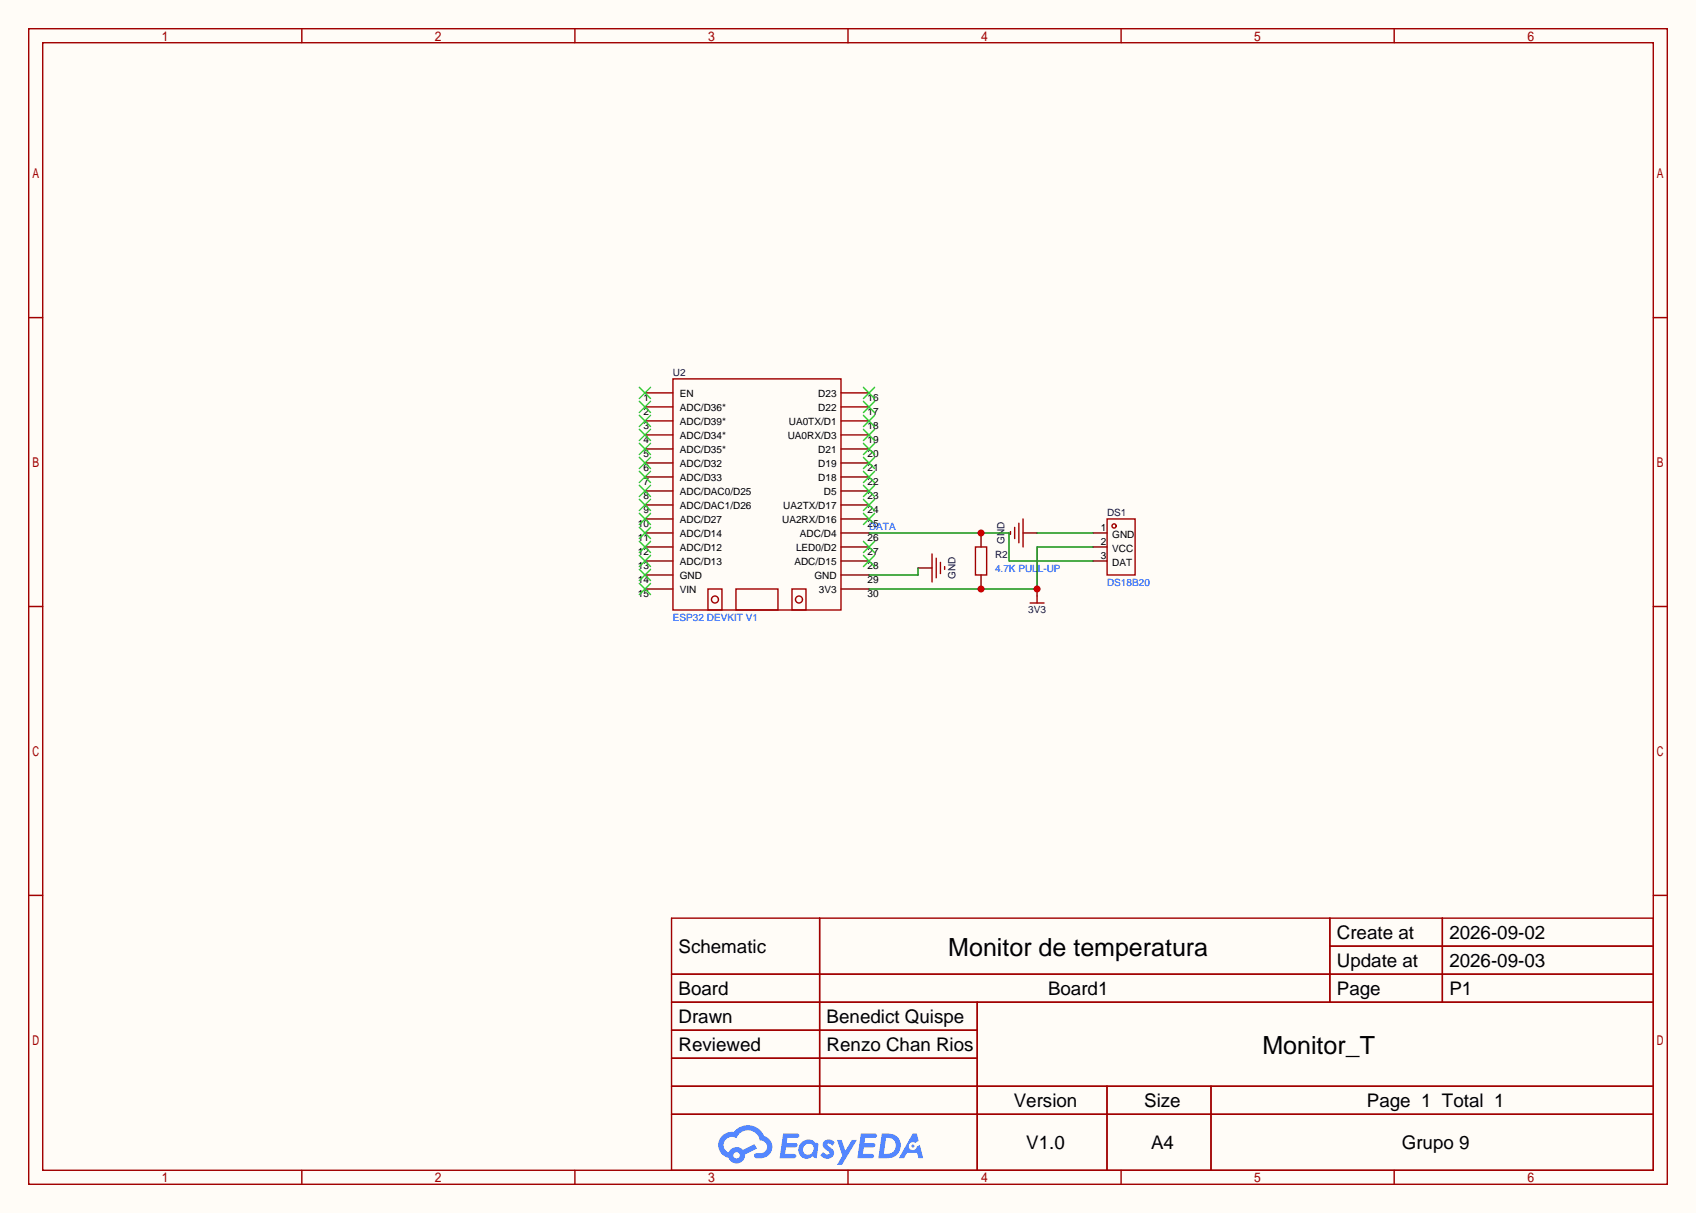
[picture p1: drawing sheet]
<svg xmlns="http://www.w3.org/2000/svg" width="308mm" height="220mm" viewBox="0 0 308 220" stroke-linecap="round" stroke-linejoin="round" font-family="sans-serif">
<path d="M0 0h307.6v220h-307.6z" fill="#fffcf7"/>
<g fill="none" stroke="#a10000" stroke-width=".25">
<path d="M5.2 5.2h297.2v209.6h-297.2zM7.7 7.7h292.1v204.5h-292.1zM54.7 5.2v2.5M104.3 5.2v2.5M153.8 5.2v2.5M203.3 5.2v2.5M252.9 5.2v2.5M5.2 57.6h2.5M299.8 57.6h2.6M5.2 110h2.5M299.8 110h2.6M5.2 162.4h2.5"/>
<path d="M121.8 166.5h178v45.7h-178zM121.8 176.7h178M148.7 166.5v35.6M241.2 166.5v15.2M241.2 171.6h58.6M261.6 166.5v15.2M299.8 162.4h2.6M121.8 181.7h178M121.8 186.8h55.4M121.8 197h178M121.8 191.9h55.4M177.2 181.7v30.5"/>
<path d="M200.8 197v15.2M219.6 197v15.2M54.7 212.2v2.6M104.3 212.2v2.6M121.8 202.1h178M153.8 212.2v2.6M203.3 212.2v2.6M252.9 212.2v2.6"/>
</g>
<g fill="#5487ff">
<path d="M149.5 206.9a1.3 1.3 0 0 1 1.9 .3l-.4 .6a.54 .54 0 0 0-1-.2l.2 .2a1.58 1.58 0 0 1 1 1.5 1.43 1.43 0 0 1-2.4 .2l.5-.6a.64 .64 0 0 0 .5 .5 .64 .64 0 0 0 .6-.3l-.1-.3a1.6 1.6 0 0 1-1.1-1.5z"/>
<path d="M151.8 206.7h.8l.7 2 1.2-2h.9l-2.7 4.5h-.9l1-1.6z"/>
<path d="M142 205.5h1.7a1.31 1.31 0 0 1 1.2 .2 .4 .4 0 0 1-.3 .6h-1.8l-.1 1h1.6a.4 .4 0 0 1 .3 .4 .4 .4 0 0 1-.4 .4h-1.6l-.2 1.2 .8-.1a1.23 1.23 0 0 1 1.2 .2 .39 .39 0 0 1-.4 .6h-2.6z"/>
<path d="M156.1 205.5h1.7a1.32 1.32 0 0 1 1.2 .2 .39 .39 0 0 1-.3 .6h-1.8l-.1 1h1.6a.4 .4 0 0 1 .4 .4 .4 .4 0 0 1-.5 .4h-1.6l-.2 1.1h.8a1.23 1.23 0 0 1 1.2 .2 .39 .39 0 0 1-.4 .6h-2.6z"/>
<path d="M165.5 205.6h.8l.3 1.3-.6 .3a.75 .75 0 0 0-1.1 .3 .75 .75 0 0 0 .5 1.1 .75 .75 0 0 0 .9-.7l.5-.3 .6 2.4h-.8l-.3-.9h-1.8l-.5 .9h-1z"/>
<path d="M159.9 205.6l-.6 4.4h1.4a2.27 2.27 0 0 0 2.7-2.3 2.27 2.27 0 0 0-2.7-2.1zM160.7 206.3a1.5 1.5 0 0 1 1.8 1.6 1.5 1.5 0 0 1-1.9 1.3h-.3z"/>
<path d="M145.4 207.2a1.62 1.62 0 0 0-.4 2.1 1.62 1.62 0 0 0 2 .6l.3-.2 .4 .2 .4 .1 .3-2.4-.1-.3-.5-.1a1.58 1.58 0 0 0-2.4 0zM146 207.7a.99 .99 0 0 1 1.6 .3 .99 .99 0 0 1-.9 1.4 .94 .94 0 0 1-1-.6 .94 .94 0 0 1 .3-1.1z"/>
<path d="M131 206a2.37 2.37 0 0 0 1.1 4 1.54 1.54 0 0 0 1.8 1 1.54 1.54 0 0 0 1.2-1.6l2.2-1.1-.5-.8-2.1 1a1.57 1.57 0 0 0-2.6 .5 1.5 1.5 0 0 1-.7-2.1 1.5 1.5 0 0 1 2.2-.5 2.23 2.23 0 0 1 2.3-1.4 2.23 2.23 0 0 1 2 1.8 1.16 1.16 0 0 1 1.2 1.1 1.16 1.16 0 0 1-1.1 1.2h-.7a.47 .47 0 0 0-.5 .4 .47 .47 0 0 0 .4 .5 2.23 2.23 0 0 0 2.2-.6 2.23 2.23 0 0 0 .5-2.3 2.16 2.16 0 0 0-1.3-1.1 3.2 3.2 0 0 0-5.5-.7l-1.1 .1zM133 209.5a.6 .6 0 0 1 1.2 0 .6 .6 0 0 1-1.2 0z"/>
<circle cx="165.6" cy="207.8" r=".28"/>
</g>
<g fill="none" stroke="#870000" stroke-width=".25">
<path d="M117 71.2h5M117 73.8h5M117 76.3h5M117 78.9h5M152.5 71.2h5.1M152.5 73.8h5.1M152.5 76.3h5.1M152.5 78.9h5.1M117 94.1h5M117 96.6h5M117 99.2h5M117 81.4h5"/>
<path d="M117 83.9h5M117 86.5h5M117 89h5M117 91.6h5M152.5 94.1h5.1M152.5 96.6h5.1M152.5 99.2h5.1M152.5 81.4h5.1M152.5 83.9h5.1M152.5 86.5h5.1M152.5 89h5.1M152.5 91.6h5.1"/>
<path d="M177.9 96.6v2.6M185.5 96.6h2.6M198.2 96.6h2.6M198.2 99.2h2.6M117 101.7h5M117 104.3h5M117 106.8h5M152.5 101.7h5.1M152.5 104.3h5.1M152.5 106.8h5.1M166.5 103h2.5M177.9 104.3v2.5"/>
<path d="M188.1 106.8v1.3M198.2 101.7h2.6"/>
</g>
<g fill="none" stroke="#3c3" stroke-width=".25">
<path d="M116 70.2l2 2.1M116 72.8l2 2M116 75.3l2 2M116 77.9l2 2M118 70.2l-2 2.1M118 72.8l-2 2M118 75.3l-2 2M118 77.9l-2 2M156.6 70.2l2 2.1M156.6 72.8l2 2M156.6 75.3l2 2M156.6 77.9l2 2"/>
<path d="M158.6 70.2l-2 2.1M158.6 72.8l-2 2M158.6 75.3l-2 2M158.6 77.9l-2 2M116 93.1l2 2M116 95.6l2 2.1M116 98.2l2 2M116 80.4l2 2M116 82.9l2 2.1M116 85.5l2 2M116 88l2 2M116 90.6l2 2"/>
<path d="M118 93.1l-2 2M118 95.6l-2 2.1M118 98.2l-2 2M118 80.4l-2 2M118 82.9l-2 2.1M118 85.5l-2 2M118 88l-2 2M118 90.6l-2 2M156.6 80.4l2 2M156.6 82.9l2 2.1M156.6 85.5l2 2M156.6 88l2 2"/>
<path d="M156.6 90.6l2 2M156.6 93.1l2 2M156.6 98.2l2 2M158.6 80.4l-2 2M158.6 82.9l-2 2.1M158.6 85.5l-2 2M158.6 88l-2 2M158.6 90.6l-2 2M158.6 93.1l-2 2M158.6 98.2l-2 2M116 100.7l2 2M116 103.3l2 2"/>
<path d="M116 105.8l2 2M118 100.7l-2 2M118 103.3l-2 2M118 105.8l-2 2M156.6 100.7l2 2M158.6 100.7l-2 2"/>
</g>
<g fill="none" stroke="#a10000" stroke-width=".25">
<path d="M122 68.7h30.5v41.9h-30.5zM176.9 99.2h2v5.1h-2zM183.3 96.4v.5M184 95.6v2.1M184.8 94.9v3.5M185.5 94.1v5.1M200.8 94.1h5.1v10.2h-5.1zM128.4 106.8h2.5v3.8h-2.5zM133.5 106.8h7.6v3.8h-7.6zM143.6 106.8h2.6v3.8h-2.6zM169 100.5v5M169.8 101.2v3.6"/>
<path d="M170.6 102v2M171.3 102.7v.6M186.8 109.3h2.6M188.1 108.1v1.2"/>
<circle cx="202.1" cy="95.4" r=".38"/>
<circle cx="129.7" cy="108.7" r=".63"/>
<circle cx="144.9" cy="108.7" r=".63"/>
</g>
<path d="M157.6 96.6h25.4v5.1h15.2" fill="none" stroke="#008700" stroke-width=".25"/>
<circle cx="177.9" cy="96.6" r=".63" fill="#c00"/>
<path d="M198.2 99.2h-10.1v7.6h-30.5" fill="none" stroke="#008700" stroke-width=".25"/>
<g fill="#c00">
<circle cx="177.9" cy="106.8" r=".63"/>
<circle cx="188.1" cy="106.8" r=".63"/>
</g>
<path d="M188.1 96.6h10.1M166.5 103v1.3h-8.9" fill="none" stroke="#008700" stroke-width=".25"/>
<g font-size="4.5">
<text x="172" y="173.3">Monitor de temperatura</text>
<text x="229" y="191.1">Monitor_T</text>
</g>
<g font-size="3.4">
<text x="123.1" y="172.7">Schematic</text>
<text x="242.5" y="170.2">Create at</text>
<text x="262.9" y="170.2">2026-09-02</text>
<text x="242.5" y="175.3">Update at</text>
<text x="262.9" y="175.3">2026-09-03</text>
<text x="123.1" y="180.4">Board</text>
<text x="123.1" y="185.4">Drawn</text>
<text x="149.9" y="185.4">Benedict Quispe</text>
<text x="190.1" y="180.4">Board1</text>
<text x="242.5" y="180.4">Page</text>
<text x="262.9" y="180.4">P1</text>
<text x="123.1" y="190.5">Reviewed</text>
<text x="149.9" y="190.5">Renzo Chan Rios</text>
<text x="183.9" y="200.7">Version</text>
<text x="207.5" y="200.7">Size</text>
<text x="247.9" y="200.7">Page 1 Total 1</text>
<text x="186.1" y="208.3">V1.0</text>
<text x="208.8" y="208.3">A4</text>
<text x="254.2" y="208.3">Grupo 9</text>
</g>
<g font-size="1.8" fill="#000080">
<text x="122" y="68.2">U2</text>
<text x="200.8" y="93.6">DS1</text>
<text x="180.5" y="101.2">R2</text>
<text x="182.2" y="98.7" transform="rotate(-90 182.2 98.7)">GND</text>
<text x="173.3" y="105" transform="rotate(-90 173.3 105)">GND</text>
<text x="186.5" y="111.1">3V3</text>
</g>
<g font-size="1.8">
<text x="123.3" y="72">EN</text>
<text x="148.4" y="72">D23</text>
<text x="116.7" y="72.8">1</text>
<text x="116.7" y="75.3">2</text>
<text x="116.7" y="77.8">3</text>
<text x="123.3" y="74.5">ADC/D36*</text>
<text x="123.3" y="77.1">ADC/D39*</text>
<text x="143.1" y="77.1">UA0TX/D1</text>
<text x="148.4" y="74.5">D22</text>
<text x="157.3" y="72.8">16</text>
<text x="157.3" y="75.3">17</text>
<text x="157.3" y="77.8">18</text>
<text x="116.7" y="80.4">4</text>
<text x="116.7" y="82.9">5</text>
<text x="123.3" y="79.6">ADC/D34*</text>
<text x="123.3" y="82.1">ADC/D35*</text>
<text x="142.9" y="79.6">UA0RX/D3</text>
<text x="148.4" y="82.1">D21</text>
<text x="157.3" y="80.4">19</text>
<text x="157.3" y="82.9">20</text>
<text x="116.7" y="85.5">6</text>
<text x="116.7" y="88">7</text>
<text x="123.3" y="84.7">ADC/D32</text>
<text x="123.3" y="87.2">ADC/D33</text>
<text x="123.3" y="89.8">ADC/DAC0/D25</text>
<text x="148.4" y="84.7">D19</text>
<text x="148.4" y="87.2">D18</text>
<text x="149.4" y="89.8">D5</text>
<text x="157.3" y="85.5">21</text>
<text x="157.3" y="88">22</text>
<text x="115.7" y="95.6">10</text>
<text x="116.7" y="90.5">8</text>
<text x="116.7" y="93.1">9</text>
<text x="123.3" y="94.8">ADC/D27</text>
<text x="123.3" y="92.3">ADC/DAC1/D26</text>
<text x="141.9" y="94.8">UA2RX/D16</text>
<text x="142.1" y="92.3">UA2TX/D17</text>
<text x="157.3" y="90.5">23</text>
<text x="157.3" y="93.1">24</text>
<text x="157.3" y="95.6">25</text>
<text x="115.7" y="98.2">11</text>
<text x="115.7" y="100.7">12</text>
<text x="123.3" y="97.4">ADC/D14</text>
<text x="123.3" y="99.9">ADC/D12</text>
<text x="144.4" y="99.9">LED0/D2</text>
<text x="145.1" y="97.4">ADC/D4</text>
<text x="157.3" y="98.2">26</text>
<text x="157.3" y="100.7">27</text>
<text x="199.7" y="96.3">1</text>
<text x="199.7" y="98.9">2</text>
<text x="199.7" y="101.4">3</text>
<text x="201.7" y="97.6">GND</text>
<text x="201.7" y="100.1">VCC</text>
<text x="115.7" y="103.2">13</text>
<text x="115.7" y="105.8">14</text>
<text x="123.3" y="102.5">ADC/D13</text>
<text x="123.3" y="105">GND</text>
<text x="123.3" y="107.5">VIN</text>
<text x="144.1" y="102.5">ADC/D15</text>
<text x="147.7" y="105">GND</text>
<text x="148.5" y="107.5">3V3</text>
<text x="157.3" y="103.2">28</text>
<text x="157.3" y="105.8">29</text>
<text x="201.7" y="102.7">DAT</text>
<text x="115.7" y="108.3">15</text>
<text x="157.3" y="108.3">30</text>
</g>
<g font-size="1.8" fill="#00f">
<text x="157.6" y="96.1">DATA</text>
<text x="180.5" y="103.7">4.7K PULL-UP</text>
<text x="200.8" y="106.3">DS18B20</text>
<text x="122" y="112.6">ESP32 DEVKIT V1</text>
</g>
</svg>
